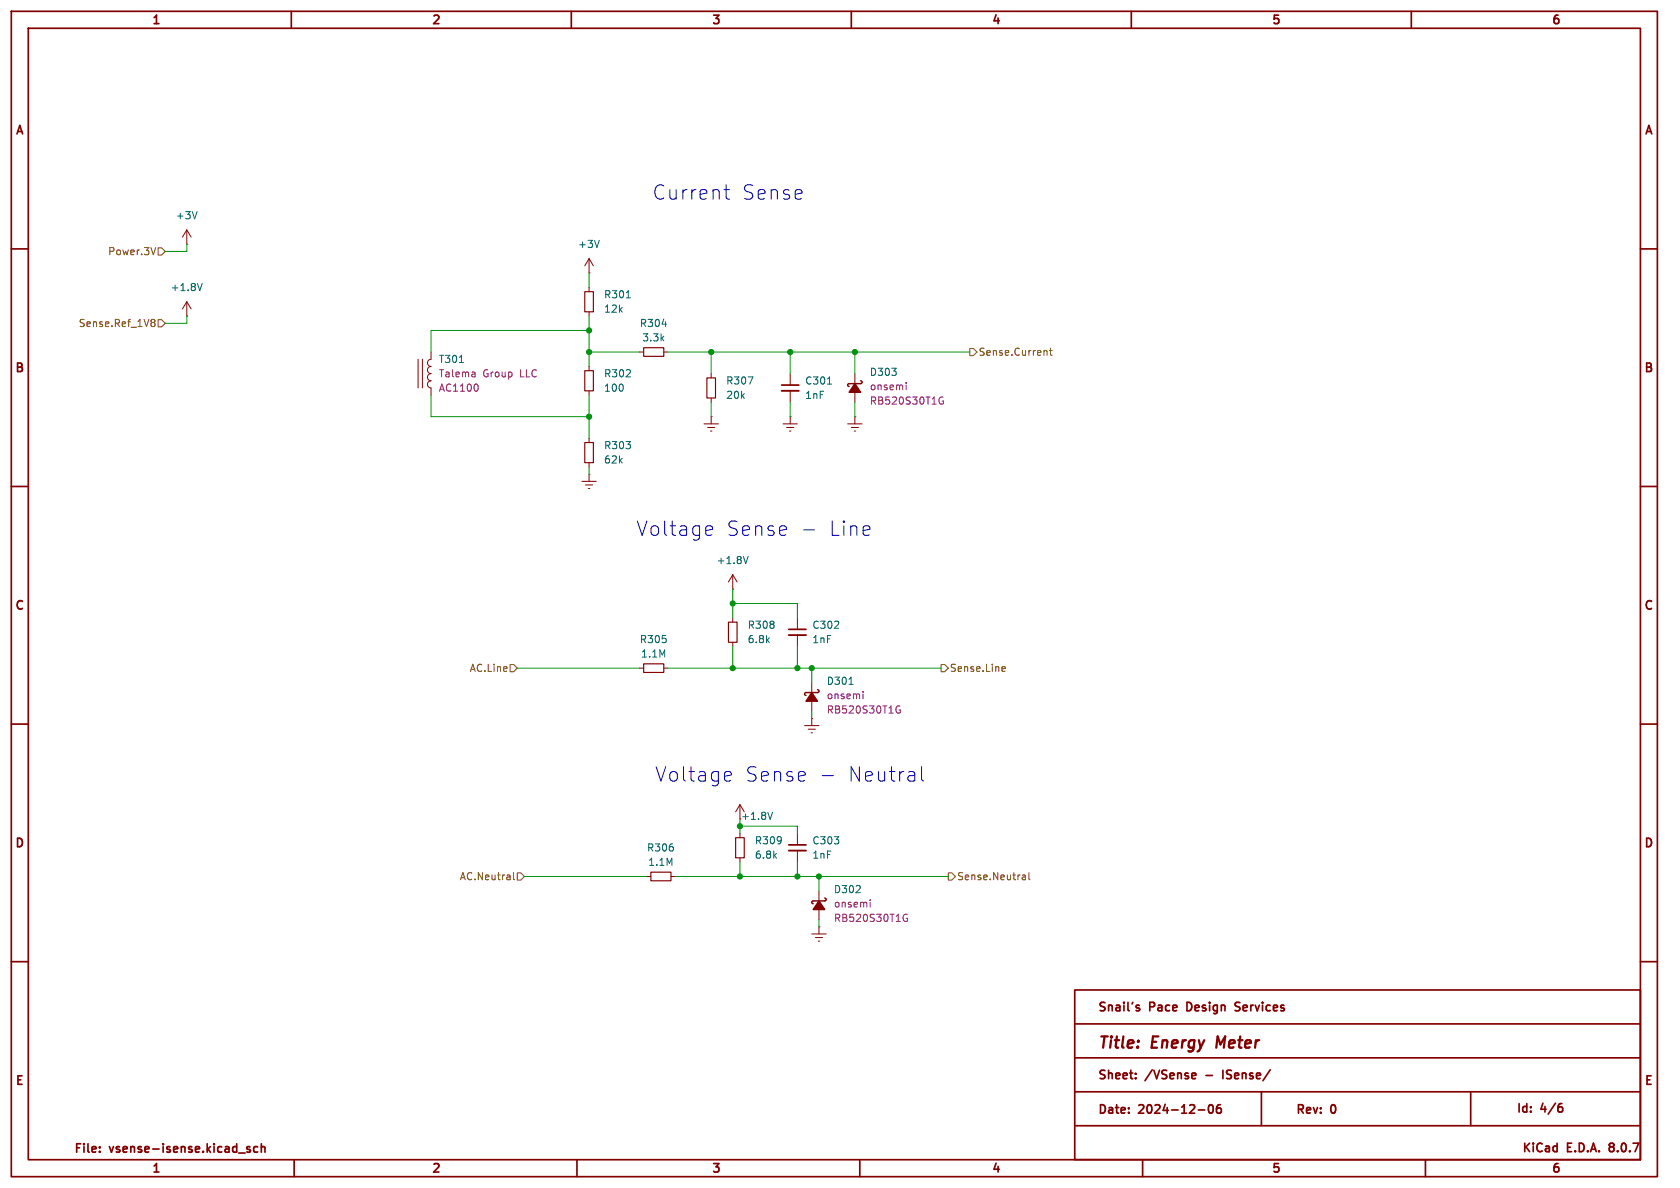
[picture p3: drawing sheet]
<svg xmlns="http://www.w3.org/2000/svg" width="297mm" height="210mm" viewBox="0 0 297 210" stroke-linecap="round" stroke-linejoin="round" font-family="sans-serif">
<g fill="none" stroke="#840000" stroke-width=".3">
<path d="M2 2h291v206h-291zM5 5h285v200h-285zM51.5 2v3M101 2v3M150.5 2v3M200 2v3M249.5 2v3M2 44h3M290 44h3M138.2 68.1h3M2 86h3M290 86h3"/>
<path d="M139.4 111.3h3.1M2 128h3M290 128h3M139.4 149.4h3.1M2 170h3M190 175h100v30h-100zM201.3 178.2l.2 .2-.2 .3M201.3 177.7l.1 .1M210.2 177.2h-.4v1.5h.4M218.3 178.6h.8M219.2 177.3l-.6-.1-.3 .3 .2 .3 .6 .2M290 170h3"/>
<path d="M190 181h100M190 187h100M190 193h100M190 199h100M199.6 196.6v.2M199.6 195.9v.1M200.8 190.5v.2M200.8 189.8v.1M211.2 189.7l.2 .3-.7 .2M211.3 190.6l-.1 .1M211.8 196.2h1.2M213.2 190.1h1.1"/>
<path d="M213.8 195.4l.2-.1a.81 .81 0 0 1 .6 .6 .81 .81 0 0 1-.3 .8l-.2 .1a.81 .81 0 0 1-.3-1.4zM215.8 195.3a.59 .59 0 0 0-.7 .6v.6l.1 .2 .4 .1 .2-.2 .1-.5-.1-.2h-.5l-.2 .2M216.2 189.2v1.5M216.8 190.6l.3 .1M216.9 189.3v.5M223 193v6M260 193v6M275.8 195.1h.3M276 195.7l.3 .2v.4l-.3 .3M17.6 203.5v.2M17.6 202.8v.1M44.2 202.8l-.4-.1-.2 .2 .1 .2 .5 .2v.3h-.6"/>
<path d="M45.6 202.8l-.5-.1-.3 .3v.4l.2 .2h.6M46.2 202.8l.2-.1 .4 .1v.9M46.2 202.2v1.5M52 205v3M102 205v3M152 205v3M202 205v3M252 205v3M284.6 202.2v.4M284.6 202.9v.5"/>
</g>
<path d="M215.3 183.2l-.3 2" fill="none" stroke="#840000" stroke-width=".4"/>
<g fill="none" stroke="#840000" stroke-width=".18">
<path d="M33 55.9h.1M33 43.2h.1M33 53.3l-.7 1.3M33 40.6v2.6M33 53.3v2.6M33 53.3l.8 1.3M33 40.6l-.7 1.3M33 40.6l.8 1.3M104.1 48.3h.1M104.1 45.7v2.6M104.1 50.8v.8M104.1 55.1v.8"/>
<path d="M104.1 45.7l-.7 1.3M104.1 45.7l.8 1.3M73.9 63.5v5.1M74.7 63.5v5.1M76.2 64.8a.64 .64 0 0 0-.6 .6 .64 .64 0 0 0 .6 .6 .64 .64 0 0 0-.6 .7 .64 .64 0 0 0 .6 .6 .63 .63 0 0 0-.6 .6 .63 .63 0 0 0 .6 .7v1.3M76.2 62.2v1.3a.63 .63 0 0 0-.6 .6 .63 .63 0 0 0 .6 .7M104.1 64.8v.7M104.1 69.1v.8M104.1 77.5v.7M113 62.2h.8M117.3 62.2h.8M124.5 74.9h2.5"/>
<path d="M125.1 75.6h1.3M125.6 76.2h.3M125.7 73.7h.1M125.7 66v.8M125.7 70.4v.7M125.7 73.7v1.2M138.4 74.9h2.6M139.1 75.6h1.2M139.6 76.2h.2M139.7 73.7h.1M139.7 66v2.1M139.7 69.1v2"/>
<path d="M139.7 73.7v1.2M149.9 74.9h2.5M150.5 75.6h1.3M151 76.2h.3M151.1 73.7h.1M151.1 66v1.8M151.1 69.3v1.8M151.1 73.7v1.2M102.9 85.1h2.5M103.5 85.7h1.3M104 86.4h.3M104.1 83.8h.1"/>
<path d="M104.1 81.8v.8M104.1 83.8v1.3M113 118.1h.8M117.3 118.1h.8M129.5 104.1h.1M129.5 101.6v2.5M129.5 109.2v.8M129.5 113.5v.8M129.5 101.6l-.7 1.3M129.5 101.6l.8 1.3M141 109.2v2.1M141 112.3v2"/>
<path d="M142.2 128.3h2.6M142.9 128.9h1.2M143.4 129.5h.2M143.5 127h.1M143.5 120.7v1.7M143.5 124v1.7M143.5 127v1.3M114.3 154.9h.8M118.6 154.9h.8M130.8 142.2v2.6M130.8 147.3v.8M130.8 151.6v.8"/>
<path d="M130.8 142.2l-.8 1.3M130.8 142.2l.8 1.3M141 147.3v2.1M141 150.4v2M144.8 157.5v1.8M143.5 165.1h2.5M144.1 165.7h1.3M144.7 166.4h.2M144.8 163.8h.1M144.8 160.8v1.8M144.8 163.8v1.3"/>
</g>
<path d="M103.4 51.6h1.5v3.5h-1.5zM103.4 65.5h1.5v3.6h-1.5zM103.4 78.2h1.5v3.6h-1.5zM113.8 61.5h3.5v1.5h-3.5zM125 66.8h1.5v3.6h-1.5zM113.8 117.3h3.5v1.6h-3.5zM128.8 110h1.5v3.5h-1.5zM115.1 154.2h3.5v1.5h-3.5zM130 148.1h1.6v3.5h-1.6z" fill="none" stroke="#840000" stroke-width=".2"/>
<path d="M152.1 67.3l.3 .2-.1 .3h-2.3l-.1 .3 .2 .2M144.5 121.9l.3 .2-.1 .3h-2.3l-.2 .3 .3 .2M145.8 158.8l.2 .1-.1 .3-2.2 .1-.2 .2 .3 .3" fill="none" stroke="#840000" stroke-width=".25"/>
<g fill="#840000" stroke="#840000" stroke-width=".25">
<path d="M143.5 122.4l1 1.6h-2z"/>
<path d="M144.8 159.3l1 1.5h-2z"/>
<path d="M151.1 67.8l1 1.5h-2z"/>
</g>
<path d="M34.8 37.4l-.4 1.3M35.7 50.1l-.4 1.3M106 42.5l-.5 1.3M110.7 52.6h.7M117.1 57.3h.7M81.2 64.1h.7M132.3 66.6h.8l-.5 1.3M146.3 67.9h.7M132.3 98.4l-.5 1.2M150.1 121h.7M136.6 143.6l-.4 1.3" fill="none" stroke="#006464" stroke-width=".18"/>
<g fill="none" stroke="#840084" stroke-width=".18">
<path d="M83.9 65.8l.1 .8M84 66.6h-.1M84 66.1h-.1M84.4 68l.1 .4-.1 .6M160.2 67.6v.2M160.2 68.1v.8M166.5 70.9h.3l-.1 .5h-.3l-.3-.1M166.7 70.2h-.3l-.3 .2M152.6 122.2v.2M152.6 122.7v.8M158.9 125.5h.3l-.1 .5-.3 .1-.3-.2M159.1 124.8h-.3l-.3 .2"/>
<path d="M153.8 159.1v.1M153.8 159.5v.8M160.2 162.3h.2v.5l-.3 .1-.3-.2M160.4 161.7l-.3-.1-.3 .2"/>
</g>
<path d="M138.2 69.1h3M139.4 112.3h3.1M139.4 150.4h3.1" fill="none" stroke="#840000" stroke-width=".33"/>
<g fill="none" stroke="#725600" stroke-width=".18">
<path d="M26.7 56.9l.2 .1M26.7 56.6l.2-.1h.4l.1 .3-.2 .2M26.9 57h.3M26.9 57l-.2 .1M27.2 57l.2 .2-.1 .4-.1 .1-.5-.1M27.5 43.8l-.4 1.2M27.9 43.8h.7l.6 .7-.6 .6h-.7zM27.9 56.5h.7l.6 .7-.6 .6h-.7zM171.4 61.6h.7l.6 .6-.6 .7h-.7zM184.7 62l.4 .1v.7M185.5 62h.5M185.7 61.5v1.1l.3 .2"/>
<path d="M90.2 117.5h.6l.6 .6-.6 .6h-.6zM166.4 117.5h.6l.6 .6-.6 .6h-.6zM177.2 118.6h.5M177.2 117.9l.3-.1 .2 .3-.6 .2M90.8 154.2v1.1l.2 .2M91.4 154.3h.7l.6 .6-.6 .7h-.7zM167.6 154.3h.7l.6 .6-.6 .7h-.7zM180.8 154.7h.4l.1 .8M180.8 155.5h.5M181.3 155l-.5 .1M181.9 154.2v1.1l.2 .2"/>
</g>
<path d="M128 33.5h1M128.4 32.7v2.1l.1 .3 .5 .1M125.1 92.9l.8 .2 .1 .5-1.2 .2M125.9 94.5l-.8 .1M142.1 93.7h1.9M128.5 136.4l.7 .1 .1 .5-1.2 .2M129.2 138l-.7 .1M145.4 137.1h1.9M162.9 135.5v2.2l.4 .4" fill="none" stroke="#0000c2" stroke-width=".18"/>
<g fill="none" stroke="#009600" stroke-width=".18">
<path d="M33 43.2v1.3h-3.8M33 55.9v1.3h-3.8M104.1 48.3v2.5M104.1 55.9v8.9M104.1 58.4h-27.9v3.8M76.2 69.9v3.8h27.9M104.1 69.9v7.6M104.1 62.2h8.9M118.1 62.2h53.3M125.7 62.2v3.8M125.7 71.1v2.6M139.7 62.2v3.8"/>
<path d="M139.7 71.1v2.6M151.1 62.2v3.8M151.1 71.1v2.6M104.1 82.6v1.2M91.4 118.1h21.6M118.1 118.1h48.3M129.5 106.7h11.5v2.5M129.5 104.1v5.1M129.5 114.3v3.8M141 114.3v3.8M143.5 118.1v2.6M143.5 125.7v1.3"/>
<path d="M92.7 154.9h21.6M119.4 154.9h48.2M130.8 146.1h10.2v1.2M130.8 144.8v2.5M130.8 152.4v2.5M141 152.4v2.5M144.8 154.9v2.6M144.8 162.6v1.2"/>
</g>
<g fill="#009600" stroke="#009600" stroke-width=".18">
<circle cx="144.8" cy="154.9" r=".46"/>
<circle cx="130.8" cy="154.9" r=".46"/>
<circle cx="141" cy="154.9" r=".46"/>
<circle cx="130.8" cy="146.1" r=".46"/>
<circle cx="139.7" cy="62.2" r=".46"/>
<circle cx="125.7" cy="62.2" r=".46"/>
<circle cx="104.1" cy="62.2" r=".46"/>
<circle cx="104.1" cy="58.4" r=".46"/>
<circle cx="104.1" cy="73.7" r=".46"/>
<circle cx="129.5" cy="118.1" r=".46"/>
<circle cx="143.5" cy="118.1" r=".46"/>
<circle cx="141" cy="118.1" r=".46"/>
<circle cx="129.5" cy="106.7" r=".46"/>
<circle cx="151.1" cy="62.2" r=".46"/>
</g>
<g font-size="3.5" fill="#0000c2">
<text x="115.3" y="35.5">Current</text>
<text x="131.1" y="35.5">Sense</text>
<text x="112.5" y="95">Voltage</text>
<text x="128.4" y="95">Sense</text>
<text x="146.4" y="95">Line</text>
<text x="115.8" y="138.4">Voltage</text>
<text x="131.7" y="138.4">Sense</text>
<text x="149.7" y="138.4">Neutral</text>
</g>
<g font-size="2.8" fill="#840000">
<text x="194" y="185.9">Title:</text>
<text x="203.7" y="185.9">Energy</text>
<text x="215.9" y="185.9">Meter</text>
</g>
<g font-size="2.1" fill="#840000">
<text x="26.7" y="4.7">1</text>
<text x="76.3" y="4.7">2</text>
<text x="125.8" y="4.7">3</text>
<text x="175.2" y="4.7">4</text>
<text x="224.7" y="4.7">5</text>
<text x="274.2" y="4.7">6</text>
<text x="2.6" y="24.2">A</text>
<text x="290.6" y="24.2">A</text>
<text x="2.5" y="66.2">B</text>
<text x="290.5" y="66.2">B</text>
<text x="2.5" y="108.2">C</text>
<text x="290.5" y="108.2">C</text>
<text x="2.5" y="150.2">D</text>
<text x="290.5" y="150.2">D</text>
<text x="194" y="179.2">Snail's</text>
<text x="203.3" y="179.2">Pace</text>
<text x="210.5" y="179.2">Design</text>
<text x="219.7" y="179.2">Services</text>
<text x="194" y="191.2">Sheet:</text>
<text x="202.7" y="191.2">/VSense</text>
<text x="217.4" y="191.2">ISense/</text>
<text x="2.5" y="192.2">E</text>
<text x="194" y="197.3">Date:</text>
<text x="201.5" y="197.3">2024-12-06</text>
<text x="229" y="197.3">Rev:</text>
<text x="235.4" y="197.3">0</text>
<text x="268" y="197.1">Id:</text>
<text x="272.5" y="197.1">4/6</text>
<text x="290.5" y="192.2">E</text>
<text x="13" y="204.2">File:</text>
<text x="19.5" y="204.2">vsense-isense.kicad_sch</text>
<text x="26.7" y="207.7">1</text>
<text x="76.3" y="207.7">2</text>
<text x="125.8" y="207.7">3</text>
<text x="175.2" y="207.7">4</text>
<text x="224.7" y="207.7">5</text>
<text x="269" y="204.1">KiCad</text>
<text x="274.2" y="207.7">6</text>
<text x="277.2" y="204.1">E.D.A.</text>
<text x="285.2" y="204.1">8.0.7</text>
</g>
<g font-size="1.8" fill="#006464">
<text x="31" y="39">+3V</text>
<text x="102.1" y="44">+3V</text>
<text x="30.1" y="51.7">+1.8V</text>
<text x="106.7" y="52.9">R301</text>
<text x="106.7" y="55.5">12k</text>
<text x="113" y="58">R304</text>
<text x="77.5" y="64.4">T301</text>
<text x="113.4" y="60.6">3.3k</text>
<text x="106.7" y="66.9">R302</text>
<text x="106.7" y="69.4">100</text>
<text x="128.3" y="68.2">R307</text>
<text x="128.3" y="70.7">20k</text>
<text x="142.2" y="68.2">C301</text>
<text x="142.2" y="70.7">1nF</text>
<text x="153.7" y="66.6">D303</text>
<text x="106.7" y="79.6">R303</text>
<text x="106.7" y="82.1">62k</text>
<text x="126.6" y="99.9">+1.8V</text>
<text x="113" y="113.9">R305</text>
<text x="132.1" y="111.4">R308</text>
<text x="132.1" y="113.9">6.8k</text>
<text x="143.5" y="111.4">C302</text>
<text x="143.5" y="113.9">1nF</text>
<text x="113.2" y="116.4">1.1M</text>
<text x="146.1" y="121.3">D301</text>
<text x="130.9" y="145.1">+1.8V</text>
<text x="133.4" y="149.5">R309</text>
<text x="143.5" y="149.5">C303</text>
<text x="114.3" y="150.7">R306</text>
<text x="114.5" y="153.3">1.1M</text>
<text x="133.4" y="152">6.8k</text>
<text x="143.5" y="152">1nF</text>
<text x="147.3" y="158.1">D302</text>
</g>
<g font-size="1.8" fill="#725600">
<text x="19" y="45.3">Power.3V</text>
<text x="13.8" y="58">Sense.Ref_1V8</text>
<text x="172.9" y="63.1">Sense.Current</text>
<text x="82.9" y="119">AC.Line</text>
<text x="167.8" y="119">Sense.Line</text>
<text x="81.2" y="155.8">AC.Neutral</text>
<text x="169.1" y="155.8">Sense.Neutral</text>
</g>
<g font-size="1.8" fill="#840084">
<text x="77.5" y="66.9">Talema</text>
<text x="77.5" y="69.4">AC1100</text>
<text x="85.4" y="66.9">Group</text>
<text x="92" y="66.9">LLC</text>
<text x="153.7" y="71.7">RB520S30T1G</text>
<text x="153.7" y="69.2">onsemi</text>
<text x="146.1" y="123.8">onsemi</text>
<text x="146.1" y="126.3">RB520S30T1G</text>
<text x="147.3" y="160.6">onsemi</text>
<text x="147.3" y="163.2">RB520S30T1G</text>
</g>
</svg>
